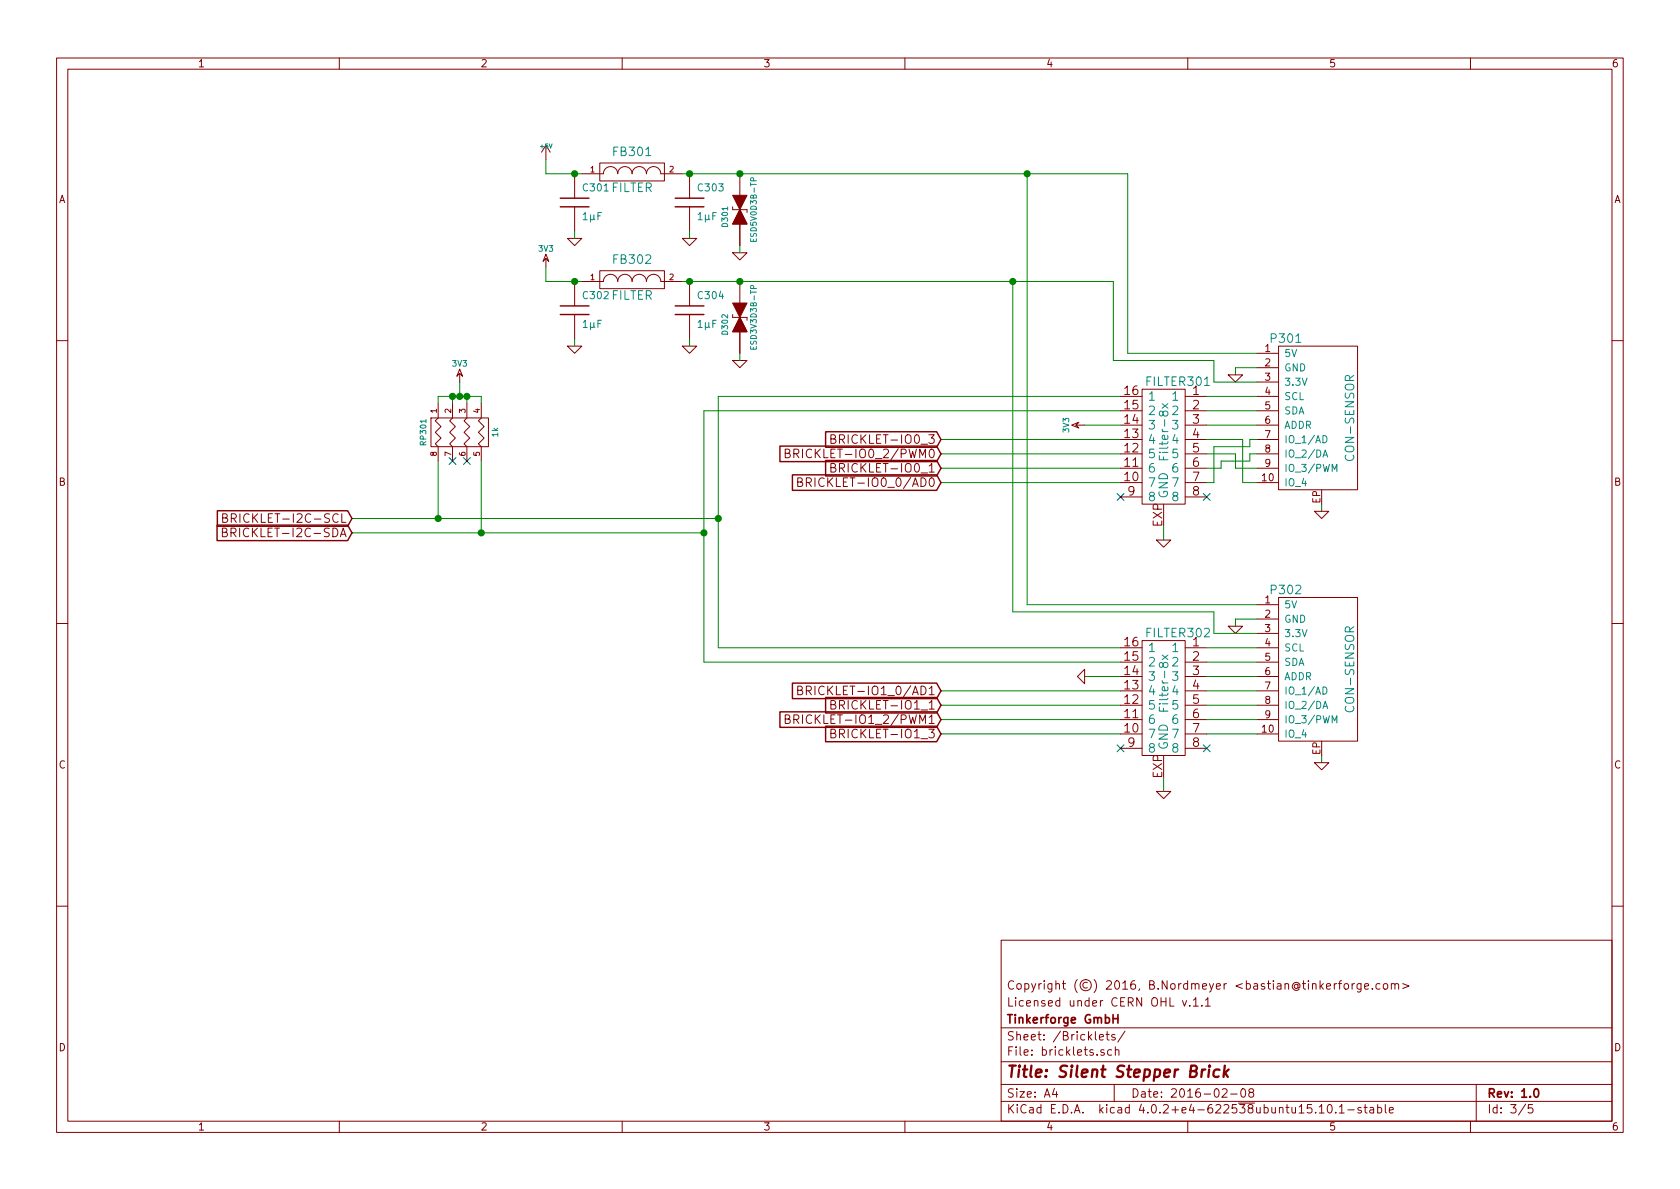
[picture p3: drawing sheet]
EESchema Schematic File Version 2
LIBS:tinkerforge
LIBS:power
LIBS:device
LIBS:transistors
LIBS:conn
LIBS:linear
LIBS:regul
LIBS:74xx
LIBS:cmos4000
LIBS:adc-dac
LIBS:memory
LIBS:xilinx
LIBS:microcontrollers
LIBS:dsp
LIBS:microchip
LIBS:analog_switches
LIBS:motorola
LIBS:texas
LIBS:intel
LIBS:audio
LIBS:interface
LIBS:digital-audio
LIBS:philips
LIBS:display
LIBS:cypress
LIBS:siliconi
LIBS:opto
LIBS:atmel
LIBS:contrib
LIBS:valves
LIBS:stepper-cache
EELAYER 25 0
EELAYER END
$Descr A4 11693 8268
encoding utf-8
Sheet 3 5
Title "Silent Stepper Brick"
Date "2016-02-08"
Rev "1.0"
Comp "Tinkerforge GmbH"
Comment1 "Licensed under CERN OHL v.1.1"
Comment2 "Copyright (©) 2016, B.Nordmeyer <bastian@tinkerforge.com>"
Comment3 ""
Comment4 ""
$EndDescr
Wire Wire Line
	8600 4300 8600 4350
Wire Wire Line
	8600 2600 8600 2550
Wire Wire Line
	3350 2800 3350 2750
Connection ~ 3150 2750
Wire Wire Line
	3150 2800 3150 2750
Wire Wire Line
	3350 3200 3350 3700
Wire Wire Line
	7550 4700 7800 4700
Connection ~ 5000 3600
Wire Wire Line
	5000 2750 5000 4500
Connection ~ 4900 3700
Wire Wire Line
	4900 4600 4900 2850
Wire Wire Line
	6550 3350 7800 3350
Wire Wire Line
	6550 3150 7800 3150
Wire Wire Line
	7800 5100 6550 5100
Wire Wire Line
	7800 4900 6550 4900
Connection ~ 3350 3700
Connection ~ 3200 2750
Wire Wire Line
	3200 2650 3200 2750
Wire Wire Line
	5000 3600 2450 3600
Wire Wire Line
	4900 4600 7800 4600
Wire Wire Line
	4900 2850 7800 2850
Wire Wire Line
	9200 5300 9200 5250
Wire Wire Line
	9200 3550 9200 3500
Wire Wire Line
	3800 1200 3800 1100
Wire Wire Line
	5000 2750 7800 2750
Wire Wire Line
	5000 4500 7800 4500
Wire Wire Line
	4900 3700 2450 3700
Wire Wire Line
	3350 2750 3050 2750
Connection ~ 3050 3600
Wire Wire Line
	7800 4800 6550 4800
Wire Wire Line
	7800 5000 6550 5000
Wire Wire Line
	6550 3050 7800 3050
Wire Wire Line
	6550 3250 7800 3250
Wire Wire Line
	3050 3200 3050 3600
Wire Wire Line
	3050 2750 3050 2800
Wire Wire Line
	3250 2800 3250 2750
Connection ~ 3250 2750
NoConn ~ 3250 3200
NoConn ~ 3150 3200
$Comp
L R_PACK4 RP301
U 1 1
P 3400 3000
F 0 "RP301" H 3400 3450 40  0000 C CNN
F 1 "1k" H 3400 2950 40  0000 C CNN
F 2 "kicad-libraries:4X0603" H 3400 3000 60  0001 C CNN
F 3 "" H 3400 3000 60  0001 C CNN
	1    3400 3000
	0    -1   1    0   
$EndComp
$Comp
L 3V3 #PWR045
U 1 1
P 7550 2950
F 0 "#PWR045" H 7550 3050 40  0001 C CNN
F 1 "3V3" H 7550 3075 40  0000 C CNN
F 2 "" H 7550 2950 60  0001 C CNN
F 3 "" H 7550 2950 60  0001 C CNN
	1    7550 2950
	0    -1   -1   0   
$EndComp
$Comp
L 3V3 #PWR046
U 1 1
P 3200 2650
F 0 "#PWR046" H 3200 2750 40  0001 C CNN
F 1 "3V3" H 3200 2775 40  0000 C CNN
F 2 "" H 3200 2650 60  0001 C CNN
F 3 "" H 3200 2650 60  0001 C CNN
	1    3200 2650
	1    0    0    -1  
$EndComp
$Comp
L +5V #PWR047
U 1 1
P 3800 1100
F 0 "#PWR047" H 3800 1190 20  0001 C CNN
F 1 "+5V" H 3800 1190 30  0000 C CNN
F 2 "" H 3800 1100 60  0001 C CNN
F 3 "" H 3800 1100 60  0001 C CNN
	1    3800 1100
	1    0    0    -1  
$EndComp
$Comp
L 3V3 #PWR048
U 1 1
P 3800 1850
F 0 "#PWR048" H 3800 1950 40  0001 C CNN
F 1 "3V3" H 3800 1975 40  0000 C CNN
F 2 "" H 3800 1850 60  0001 C CNN
F 3 "" H 3800 1850 60  0001 C CNN
	1    3800 1850
	1    0    0    -1  
$EndComp
$Comp
L GND #PWR049
U 1 1
P 8600 2600
F 0 "#PWR049" H 8600 2600 30  0001 C CNN
F 1 "GND" H 8600 2530 30  0001 C CNN
F 2 "" H 8600 2600 60  0001 C CNN
F 3 "" H 8600 2600 60  0001 C CNN
	1    8600 2600
	1    0    0    -1  
$EndComp
$Comp
L GND #PWR050
U 1 1
P 8600 4350
F 0 "#PWR050" H 8600 4350 30  0001 C CNN
F 1 "GND" H 8600 4280 30  0001 C CNN
F 2 "" H 8600 4350 60  0001 C CNN
F 3 "" H 8600 4350 60  0001 C CNN
	1    8600 4350
	1    0    0    -1  
$EndComp
Text GLabel 6550 4900 0    60   Input ~ 0
BRICKLET-IO1_1
Text GLabel 6550 3250 0    60   Input ~ 0
BRICKLET-IO0_1
Text GLabel 6550 3050 0    60   Input ~ 0
BRICKLET-IO0_3
Text GLabel 6550 5100 0    60   Input ~ 0
BRICKLET-IO1_3
Text GLabel 6550 5000 0    60   Input ~ 0
BRICKLET-IO1_2/PWM1
Text GLabel 6550 3150 0    60   Input ~ 0
BRICKLET-IO0_2/PWM0
Text GLabel 6550 4800 0    60   Input ~ 0
BRICKLET-IO1_0/AD1
Text GLabel 6550 3350 0    60   Input ~ 0
BRICKLET-IO0_0/AD0
Text GLabel 2450 3600 0    60   Input ~ 0
BRICKLET-I2C-SCL
Text GLabel 2450 3700 0    60   Input ~ 0
BRICKLET-I2C-SDA
$Comp
L GND #PWR051
U 1 1
P 9200 5300
F 0 "#PWR051" H 9200 5300 30  0001 C CNN
F 1 "GND" H 9200 5230 30  0001 C CNN
F 2 "" H 9200 5300 60  0001 C CNN
F 3 "" H 9200 5300 60  0001 C CNN
	1    9200 5300
	1    0    0    -1  
$EndComp
$Comp
L GND #PWR052
U 1 1
P 9200 3550
F 0 "#PWR052" H 9200 3550 30  0001 C CNN
F 1 "GND" H 9200 3480 30  0001 C CNN
F 2 "" H 9200 3550 60  0001 C CNN
F 3 "" H 9200 3550 60  0001 C CNN
	1    9200 3550
	1    0    0    -1  
$EndComp
$Comp
L CON-SENSOR P302
U 1 1
P 9200 4650
F 0 "P302" H 8950 5200 60  0000 C CNN
F 1 "CON-SENSOR" V 9400 4650 60  0000 C CNN
F 2 "kicad-libraries:CON-SENSOR" H 9200 4650 60  0001 C CNN
F 3 "" H 9200 4650 60  0001 C CNN
	1    9200 4650
	1    0    0    -1  
$EndComp
$Comp
L CON-SENSOR P301
U 1 1
P 9200 2900
F 0 "P301" H 8950 3450 60  0000 C CNN
F 1 "CON-SENSOR" V 9400 2900 60  0000 C CNN
F 2 "kicad-libraries:CON-SENSOR" H 9200 2900 60  0001 C CNN
F 3 "" H 9200 2900 60  0001 C CNN
	1    9200 2900
	1    0    0    -1  
$EndComp
$Comp
L Filter-8x FILTER302
U 1 1
P 8100 4850
F 0 "FILTER302" H 8000 5300 60  0000 C CNN
F 1 "Filter-8x" V 8100 4950 60  0000 C CNN
F 2 "kicad-libraries:DFN16-33x135" H 8100 4850 60  0001 C CNN
F 3 "" H 8100 4850 60  0000 C CNN
	1    8100 4850
	-1   0    0    -1  
$EndComp
$Comp
L Filter-8x FILTER301
U 1 1
P 8100 3100
F 0 "FILTER301" H 8000 3550 60  0000 C CNN
F 1 "Filter-8x" V 8100 3200 60  0000 C CNN
F 2 "kicad-libraries:DFN16-33x135" H 8100 3100 60  0001 C CNN
F 3 "" H 8100 3100 60  0000 C CNN
	1    8100 3100
	-1   0    0    -1  
$EndComp
$Comp
L GND #PWR053
U 1 1
P 7550 4700
F 0 "#PWR053" H 7550 4700 30  0001 C CNN
F 1 "GND" H 7550 4630 30  0001 C CNN
F 2 "" H 7550 4700 60  0001 C CNN
F 3 "" H 7550 4700 60  0001 C CNN
	1    7550 4700
	0    1    1    0   
$EndComp
$Comp
L GND #PWR054
U 1 1
P 8100 5500
F 0 "#PWR054" H 8100 5500 30  0001 C CNN
F 1 "GND" H 8100 5430 30  0001 C CNN
F 2 "" H 8100 5500 60  0001 C CNN
F 3 "" H 8100 5500 60  0001 C CNN
	1    8100 5500
	1    0    0    -1  
$EndComp
Wire Wire Line
	8100 5500 8100 5400
Wire Wire Line
	8100 3750 8100 3650
Wire Wire Line
	8400 2950 8750 2950
Wire Wire Line
	8750 2850 8400 2850
Wire Wire Line
	8400 2750 8750 2750
Wire Wire Line
	8400 5100 8750 5100
Wire Wire Line
	8750 5000 8400 5000
Wire Wire Line
	8400 4900 8750 4900
Wire Wire Line
	8750 4800 8400 4800
Wire Wire Line
	8400 4700 8750 4700
Wire Wire Line
	8750 4600 8400 4600
Wire Wire Line
	8400 4500 8750 4500
NoConn ~ 8400 5200
NoConn ~ 7800 5200
NoConn ~ 7800 3450
NoConn ~ 8400 3450
$Comp
L TVS D301
U 1 1
P 5150 1450
F 0 "D301" H 5100 1550 40  0000 C CNN
F 1 "ESD5V0D3B-TP" H 5150 1350 40  0000 C CNN
F 2 "kicad-libraries:SOD-323" H 5150 1450 60  0001 C CNN
F 3 "" H 5150 1450 60  0000 C CNN
	1    5150 1450
	0    -1   -1   0   
$EndComp
$Comp
L TVS D302
U 1 1
P 5150 2200
F 0 "D302" H 5100 2300 40  0000 C CNN
F 1 "ESD3V3D3B-TP" H 5150 2100 40  0000 C CNN
F 2 "kicad-libraries:SOD-323" H 5150 2200 60  0001 C CNN
F 3 "" H 5150 2200 60  0000 C CNN
	1    5150 2200
	0    -1   -1   0   
$EndComp
$Comp
L FILTER FB301
U 1 1
P 4400 1200
F 0 "FB301" H 4400 1350 60  0000 C CNN
F 1 "FILTER" H 4400 1100 60  0000 C CNN
F 2 "kicad-libraries:0603E" H 4400 1200 60  0001 C CNN
F 3 "" H 4400 1200 60  0000 C CNN
	1    4400 1200
	1    0    0    -1  
$EndComp
$Comp
L C C301
U 1 1
P 4000 1400
F 0 "C301" H 4050 1500 50  0000 L CNN
F 1 "1µF" H 4050 1300 50  0000 L CNN
F 2 "kicad-libraries:0402E" H 4000 1400 60  0001 C CNN
F 3 "" H 4000 1400 60  0000 C CNN
	1    4000 1400
	1    0    0    -1  
$EndComp
$Comp
L C C303
U 1 1
P 4800 1400
F 0 "C303" H 4850 1500 50  0000 L CNN
F 1 "1µF" H 4850 1300 50  0000 L CNN
F 2 "kicad-libraries:0402E" H 4800 1400 60  0001 C CNN
F 3 "" H 4800 1400 60  0000 C CNN
	1    4800 1400
	1    0    0    -1  
$EndComp
$Comp
L GND #PWR055
U 1 1
P 4000 1650
F 0 "#PWR055" H 4000 1650 30  0001 C CNN
F 1 "GND" H 4000 1580 30  0001 C CNN
F 2 "" H 4000 1650 60  0001 C CNN
F 3 "" H 4000 1650 60  0001 C CNN
	1    4000 1650
	1    0    0    -1  
$EndComp
$Comp
L GND #PWR056
U 1 1
P 4800 1650
F 0 "#PWR056" H 4800 1650 30  0001 C CNN
F 1 "GND" H 4800 1580 30  0001 C CNN
F 2 "" H 4800 1650 60  0001 C CNN
F 3 "" H 4800 1650 60  0001 C CNN
	1    4800 1650
	1    0    0    -1  
$EndComp
Wire Wire Line
	4800 1650 4800 1600
Wire Wire Line
	4000 1650 4000 1600
$Comp
L FILTER FB302
U 1 1
P 4400 1950
F 0 "FB302" H 4400 2100 60  0000 C CNN
F 1 "FILTER" H 4400 1850 60  0000 C CNN
F 2 "kicad-libraries:0603E" H 4400 1950 60  0001 C CNN
F 3 "" H 4400 1950 60  0000 C CNN
	1    4400 1950
	1    0    0    -1  
$EndComp
$Comp
L C C302
U 1 1
P 4000 2150
F 0 "C302" H 4050 2250 50  0000 L CNN
F 1 "1µF" H 4050 2050 50  0000 L CNN
F 2 "kicad-libraries:0402E" H 4000 2150 60  0001 C CNN
F 3 "" H 4000 2150 60  0000 C CNN
	1    4000 2150
	1    0    0    -1  
$EndComp
$Comp
L C C304
U 1 1
P 4800 2150
F 0 "C304" H 4850 2250 50  0000 L CNN
F 1 "1µF" H 4850 2050 50  0000 L CNN
F 2 "kicad-libraries:0402E" H 4800 2150 60  0001 C CNN
F 3 "" H 4800 2150 60  0000 C CNN
	1    4800 2150
	1    0    0    -1  
$EndComp
$Comp
L GND #PWR057
U 1 1
P 4000 2400
F 0 "#PWR057" H 4000 2400 30  0001 C CNN
F 1 "GND" H 4000 2330 30  0001 C CNN
F 2 "" H 4000 2400 60  0001 C CNN
F 3 "" H 4000 2400 60  0001 C CNN
	1    4000 2400
	1    0    0    -1  
$EndComp
$Comp
L GND #PWR058
U 1 1
P 4800 2400
F 0 "#PWR058" H 4800 2400 30  0001 C CNN
F 1 "GND" H 4800 2330 30  0001 C CNN
F 2 "" H 4800 2400 60  0001 C CNN
F 3 "" H 4800 2400 60  0001 C CNN
	1    4800 2400
	1    0    0    -1  
$EndComp
Wire Wire Line
	4800 2400 4800 2350
Wire Wire Line
	4000 2400 4000 2350
Wire Wire Line
	4050 1950 3800 1950
Wire Wire Line
	3800 1950 3800 1850
Wire Wire Line
	4050 1200 3800 1200
$Comp
L GND #PWR059
U 1 1
P 5150 2500
F 0 "#PWR059" H 5150 2500 30  0001 C CNN
F 1 "GND" H 5150 2430 30  0001 C CNN
F 2 "" H 5150 2500 60  0001 C CNN
F 3 "" H 5150 2500 60  0001 C CNN
	1    5150 2500
	1    0    0    -1  
$EndComp
$Comp
L GND #PWR060
U 1 1
P 5150 1750
F 0 "#PWR060" H 5150 1750 30  0001 C CNN
F 1 "GND" H 5150 1680 30  0001 C CNN
F 2 "" H 5150 1750 60  0001 C CNN
F 3 "" H 5150 1750 60  0001 C CNN
	1    5150 1750
	1    0    0    -1  
$EndComp
Wire Wire Line
	4750 1200 7850 1200
Wire Wire Line
	7850 1200 7850 2450
Wire Wire Line
	7850 2450 8750 2450
Wire Wire Line
	8600 2550 8750 2550
Wire Wire Line
	8750 2650 8450 2650
Wire Wire Line
	8450 2650 8450 2500
Wire Wire Line
	8450 2500 7750 2500
Wire Wire Line
	7750 2500 7750 1950
Wire Wire Line
	7750 1950 4750 1950
Wire Wire Line
	8750 4300 8600 4300
Wire Wire Line
	8750 4400 8450 4400
Wire Wire Line
	8450 4400 8450 4250
Wire Wire Line
	8450 4250 7050 4250
Wire Wire Line
	7050 4250 7050 1950
Connection ~ 7050 1950
Wire Wire Line
	8750 4200 7150 4200
Wire Wire Line
	7150 4200 7150 1200
Connection ~ 7150 1200
Wire Wire Line
	5150 2500 5150 2450
Wire Wire Line
	5150 1750 5150 1700
Connection ~ 5150 1950
Connection ~ 4800 1950
Connection ~ 4000 1950
Connection ~ 4000 1200
Connection ~ 4800 1200
Connection ~ 5150 1200
Wire Wire Line
	8750 3350 8650 3350
Wire Wire Line
	8650 3350 8650 3050
Wire Wire Line
	8650 3050 8400 3050
Wire Wire Line
	8750 3250 8600 3250
Wire Wire Line
	8600 3250 8600 3150
Wire Wire Line
	8600 3150 8400 3150
Wire Wire Line
	8750 3150 8700 3150
Wire Wire Line
	8700 3150 8700 3200
Wire Wire Line
	8700 3200 8500 3200
Wire Wire Line
	8500 3200 8500 3250
Wire Wire Line
	8500 3250 8400 3250
Wire Wire Line
	8750 3050 8700 3050
Wire Wire Line
	8700 3050 8700 3100
Wire Wire Line
	8700 3100 8450 3100
Wire Wire Line
	8450 3100 8450 3350
Wire Wire Line
	8450 3350 8400 3350
Wire Wire Line
	7550 2950 7800 2950
$Comp
L GND #PWR061
U 1 1
P 8100 3750
F 0 "#PWR061" H 8100 3750 30  0001 C CNN
F 1 "GND" H 8100 3680 30  0001 C CNN
F 2 "" H 8100 3750 60  0001 C CNN
F 3 "" H 8100 3750 60  0001 C CNN
	1    8100 3750
	1    0    0    -1  
$EndComp
$EndSCHEMATC
